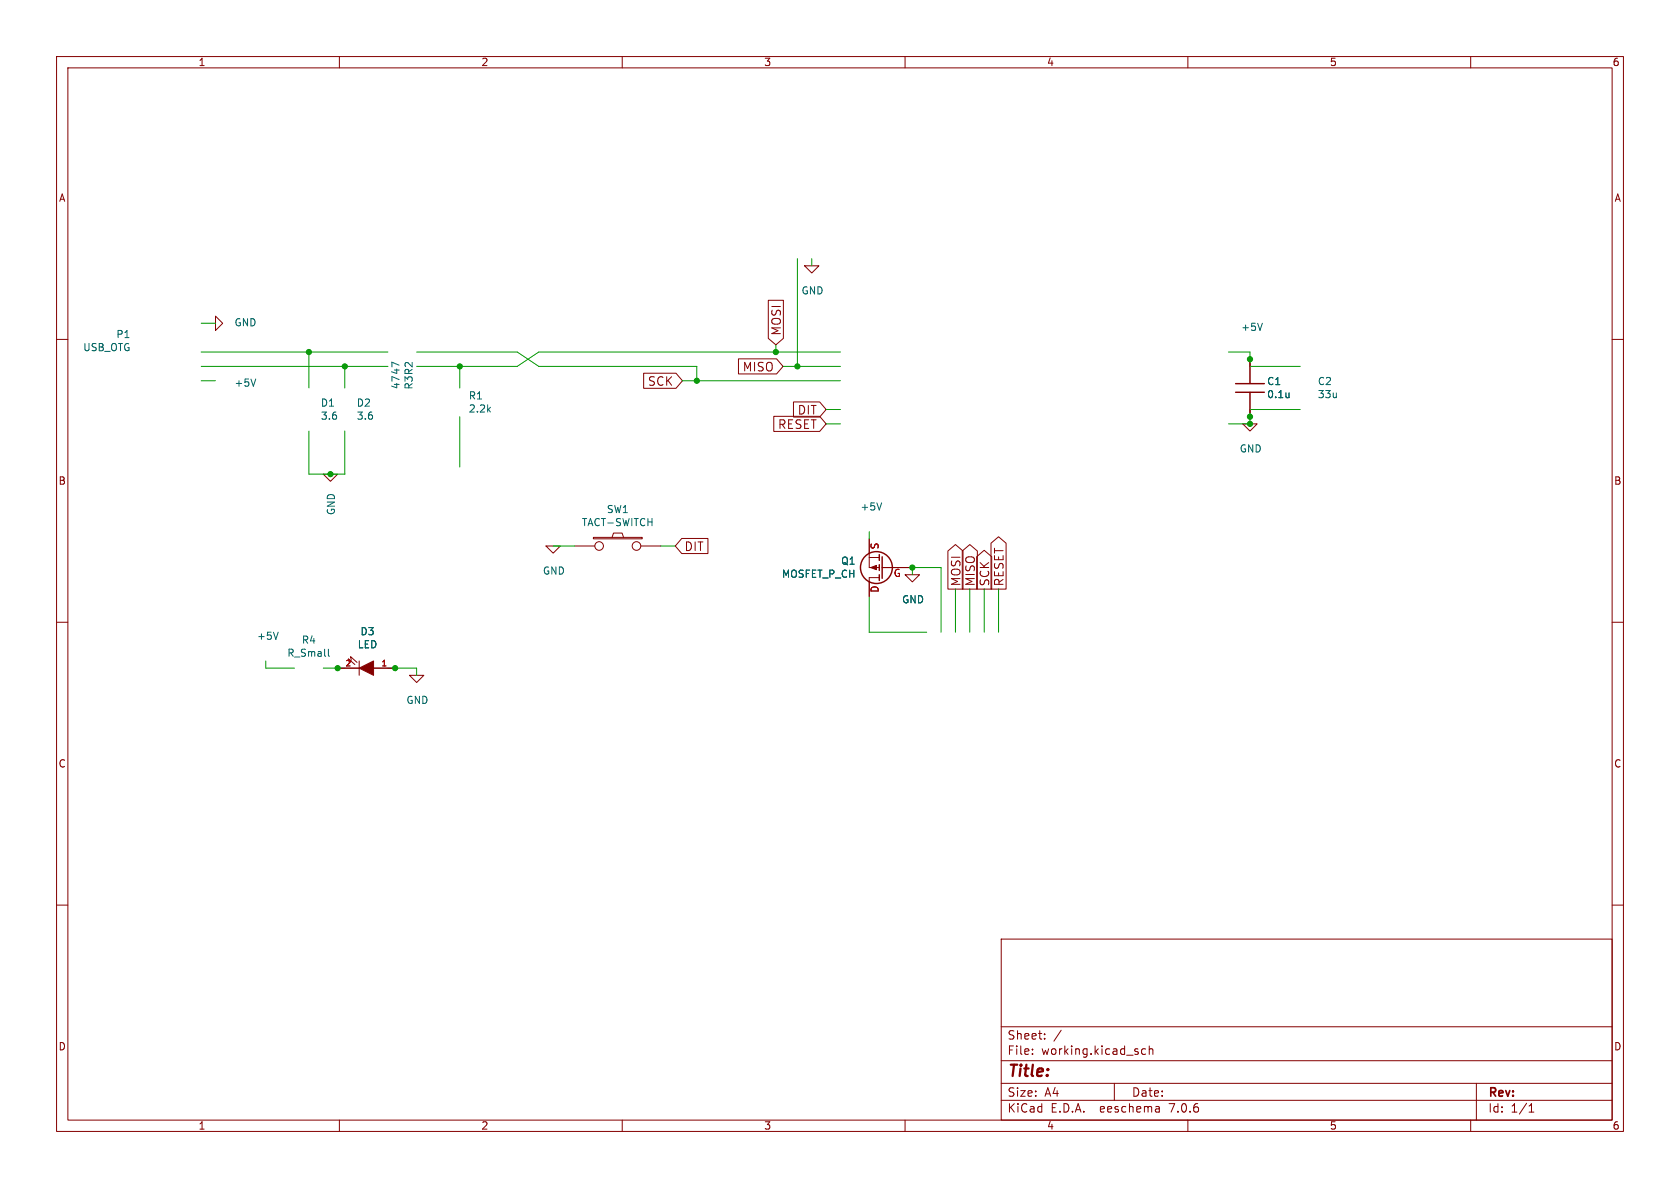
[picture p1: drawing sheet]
<svg xmlns="http://www.w3.org/2000/svg" width="297mm" height="210mm" viewBox="0 0 297 210" stroke-linecap="round" stroke-linejoin="round" font-family="sans-serif">
<g fill="none" stroke="#840000" stroke-width=".18">
<path d="M10 10h277v190h-277zM12 12h273v186h-273zM60 10v2M110 10v2M160 10v2M210 10v2M260 10v2M10 60h2M38.1 55.9l1.3 1.3-1.3 1.2zM135.8 53.1h2.7v6.7l-1.3 1.2-1.4-1.2zM142.2 47h2.6l-1.3 1.3zM285 60h2"/>
<path d="M113.8 66h5.7l1.1 1.3-1.1 1.3h-5.7zM130.6 63.4h6.7l1.1 1.4-1.1 1.3h-6.7zM136.8 73.6h8.1l1.1 1.3-1.1 1.4h-8.1zM140.3 71.1h4.6l1.1 1.3-1.1 1.3h-4.6zM219.7 74.9h2.5l-1.2 1.3zM221 63.5v4.3M221 69.3v4.4M57.1 83.8h2.6l-1.3 1.3zM96.5 96.5h2.6l-1.3 1.3zM101.6 96.5h3.6M104.9 95h8.6v.3h-8.6zM108.2 95l.3-.8h1.5l.2 .8"/>
<path d="M113.3 96.5h3.5M120.5 95.2h4.7v2.7h-4.7l-1.1-1.4zM153.7 98.6h1.7M153.7 95.3v5h1.7M167.6 97.4l1.3-1.1 1.3 1.1v6.7h-2.6zM170.1 97.4l1.3-1.1 1.4 1.1v6.7h-2.7zM172.7 98.4l1.3-1.1 1.3 1.1v5.7h-2.6zM175.2 96l1.3-1.1 1.4 1.1v8.1h-2.7zM10 110h2M59.7 118.1h3.8M61.7 117.1l-.1-.6 1.1 1M62.1 116.7l-.1-.6 1.1 1"/>
<path d="M63.5 116.8v2.6M66 118.1h3.8M72.4 119.4h2.5l-1.2 1.3zM155.4 102.1h-1.7v3.3M156 100.3h5.3M160 101.6h2.6l-1.3 1.3zM285 110h2M10 160h2M285 160h2M177 166h108v32h-108zM60 198v2M110 198v2"/>
<path d="M160 198v2M177 194.5h108M177 191.5h108M177 187.5h108M177 181.5h108M182.5 186.3v.1M182.5 185.5v.1M184.7 183.6v.1M184.7 182.8v.1M187.6 182.1l-1.3 2M197 191.5v3M202.5 185.5l-.4-.1-.3 .3v.4l.2 .2h.5"/>
<path d="M203.2 185.5l.2-.1 .3 .1 .1 .9M203.2 184.9v1.5M204.9 195.7l.1 .9M205 196.5l-.2 .1M205 196h-.2M210 198v2M260 198v2M261 191.5v6.5M270.3 196.6h.9M270.3 195.5l.4-.4v1.5"/>
<circle cx="105.9" cy="96.5" r=".76"/>
<circle cx="112.5" cy="96.5" r=".76"/>
</g>
<g fill="none" stroke="#840000" stroke-width=".25">
<path d="M218.4 69.3h5.1M218.4 67.8h5.1M155.4 98v1.1M155.4 99.8v1M156 98.4v3.8M155.4 101.6v1"/>
<circle cx="154.9" cy="100.3" r="2.82"/>
</g>
<g fill="#840000" stroke="#840000" stroke-width=".18">
<path d="M153.9 100.3l1-.4v.8z"/>
<path d="M63.5 118.1l2.5-1.3v2.6z"/>
</g>
<path d="M223.2 57.1l-.4 1.3M45.2 67l-.4 1.3M227.9 69.5v.8M227.9 70.2h-.1M155.9 88.9l-.5 1.3M49.2 111.8l-.4 1.2M58.1 114.8v1l.1 .2" fill="none" stroke="#006464" stroke-width=".18"/>
<g fill="none" stroke="#009600" stroke-width=".18">
<path d="M35.6 57.2h2.5M141 45.7v19.1M143.5 45.7v1.3M35.6 64.8h33M35.6 62.2h33M35.6 67.3h2.5M54.6 62.2v6.4M54.6 76.2v7.6h6.4v-7.6M61 64.8v3.8M73.7 62.2h17.7l3.8 2.6h28v2.5M81.3 64.8v3.8M81.3 73.7v8.9"/>
<path d="M120.6 67.3h28M137.2 61v1.2M138.4 64.8h10.2M146 72.4h2.6M146 74.9h2.6M148.6 62.2h-53.4l-3.8 2.6h-17.7M217.2 62.2h3.8v2.6h8.9M229.9 72.4h-8.9v2.5h-3.8M97.8 96.5h3.8M116.8 96.5h2.6M153.7 94v1.3M47 116.8v1.3h5.1"/>
<path d="M57.1 118.1h3.9M68.6 118.1h5.1v1.3M153.7 105.4v6.4h10.1M161.3 101.6v-1.3h5.1v11.5M168.9 104.1v7.7M171.4 104.1v7.7M174 104.1v7.7M176.5 104.1v7.7"/>
</g>
<g fill="#009600" stroke="#009600" stroke-width=".18">
<circle cx="141" cy="64.8" r=".46"/>
<circle cx="161.3" cy="100.3" r=".46"/>
<circle cx="137.2" cy="62.2" r=".46"/>
<circle cx="61" cy="64.8" r=".46"/>
<circle cx="123.2" cy="67.3" r=".46"/>
<circle cx="81.3" cy="64.8" r=".46"/>
<circle cx="58.4" cy="83.8" r=".46"/>
<circle cx="69.8" cy="118.1" r=".46"/>
<circle cx="59.7" cy="118.1" r=".46"/>
<circle cx="54.6" cy="62.2" r=".46"/>
<circle cx="221" cy="63.5" r=".46"/>
<circle cx="221" cy="73.7" r=".46"/>
<circle cx="221" cy="74.9" r=".46"/>
</g>
<text font-size="2.8" fill="#840000" x="178" y="190.9">Title:</text>
<g font-size="2.1" fill="#840000">
<text x="138.3" y="59.4" transform="rotate(-90 138.3 59.4)">MOSI</text>
<text x="131.2" y="65.9">MISO</text>
<text x="114.5" y="68.4">SCK</text>
<text x="137.5" y="76">RESET</text>
<text x="141" y="73.5">DIT</text>
<text x="120.9" y="97.6">DIT</text>
<text x="170" y="103.8" transform="rotate(-90 170 103.8)">MOSI</text>
<text x="172.5" y="103.8" transform="rotate(-90 172.5 103.8)">MISO</text>
<text x="175.1" y="103.8" transform="rotate(-90 175.1 103.8)">SCK</text>
<text x="177.6" y="103.8" transform="rotate(-90 177.6 103.8)">RESET</text>
<text x="178" y="184">Sheet:</text>
<text x="178" y="186.7">File:</text>
<text x="184.1" y="186.7">working.kicad_sch</text>
<text x="178" y="196.9">KiCad</text>
<text x="178" y="194.1">Size:</text>
<text x="184.7" y="194.1">A4</text>
<text x="185.7" y="196.9">E.D.A.</text>
<text x="194.6" y="196.9">eeschema</text>
<text x="200" y="194.1">Date:</text>
<text x="207" y="196.9">7.0.6</text>
<text x="263" y="194.3">Rev:</text>
<text x="263" y="196.9">Id:</text>
<text x="267.1" y="196.9">1/1</text>
</g>
<g font-size="1.8" fill="#840000">
<text x="35" y="11.9">1</text>
<text x="85" y="11.9">2</text>
<text x="135" y="11.9">3</text>
<text x="185" y="11.9">4</text>
<text x="235" y="11.9">5</text>
<text x="285" y="11.9">6</text>
<text x="10.3" y="35.9">A</text>
<text x="285.3" y="35.9">A</text>
<text x="10.3" y="85.9">B</text>
<text x="285.3" y="85.9">B</text>
<text x="10.3" y="135.9">C</text>
<text x="285.3" y="135.9">C</text>
<text x="10.3" y="185.9">D</text>
<text x="285.3" y="185.9">D</text>
<text x="35" y="199.9">1</text>
<text x="85" y="199.9">2</text>
<text x="135" y="199.9">3</text>
<text x="185" y="199.9">4</text>
<text x="235" y="199.9">5</text>
<text x="285" y="199.9">6</text>
</g>
<g font-size="1.8" fill="#006464">
<text x="141.6" y="52.2">GND</text>
<text x="20.5" y="60">P1</text>
<text x="41.4" y="57.9">GND</text>
<text x="219.3" y="58.7">+5V</text>
<text x="14.6" y="62.3">USB_OTG</text>
<text x="41.4" y="68.6">+5V</text>
<text x="70.8" y="68.9" transform="rotate(-90 70.8 68.9)">47</text>
<text x="70.8" y="66.4" transform="rotate(-90 70.8 66.4)">47</text>
<text x="73.2" y="69" transform="rotate(-90 73.2 69)">R3R2</text>
<text x="82.8" y="70.8">R1</text>
<text x="223.9" y="68.3">C1</text>
<text x="223.9" y="70.6">0.1u</text>
<text x="232.9" y="68.3">C2</text>
<text x="232.9" y="70.6">33u</text>
<text x="56.6" y="72.1">D1</text>
<text x="56.6" y="74.4">3.6</text>
<text x="63" y="72.1">D2</text>
<text x="63" y="74.4">3.6</text>
<text x="82.8" y="73.1">2.2k</text>
<text x="219.1" y="80.2">GND</text>
<text x="59.4" y="91.2" transform="rotate(-90 59.4 91.2)">GND</text>
<text x="102.8" y="93.2">TACT-SWITCH</text>
<text x="107.2" y="90.9">SW1</text>
<text x="152" y="90.4">+5V</text>
<text x="95.9" y="101.8">GND</text>
<text x="148.6" y="100">Q1</text>
<text x="138.1" y="102.3">MOSFET_P_CH</text>
<text x="159.4" y="106.9">GND</text>
<text x="45.3" y="113.3">+5V</text>
<text x="53.3" y="114">R4</text>
<text x="63.6" y="112.5">D3</text>
<text x="50.7" y="116.3">R_Small</text>
<text x="63.1" y="114.8">LED</text>
<text x="71.8" y="124.6">GND</text>
</g>
<g font-size="1.8" fill="#a90000">
<text x="155.7" y="97.2" transform="rotate(-90 155.7 97.2)">S</text>
<text x="155.7" y="104.9" transform="rotate(-90 155.7 104.9)">D</text>
<text x="157.9" y="102.3">G</text>
</g>
<g font-size="1.4" fill="#a90000">
<text x="61" y="117.9">2</text>
<text x="67.3" y="117.9">1</text>
</g>
</svg>
